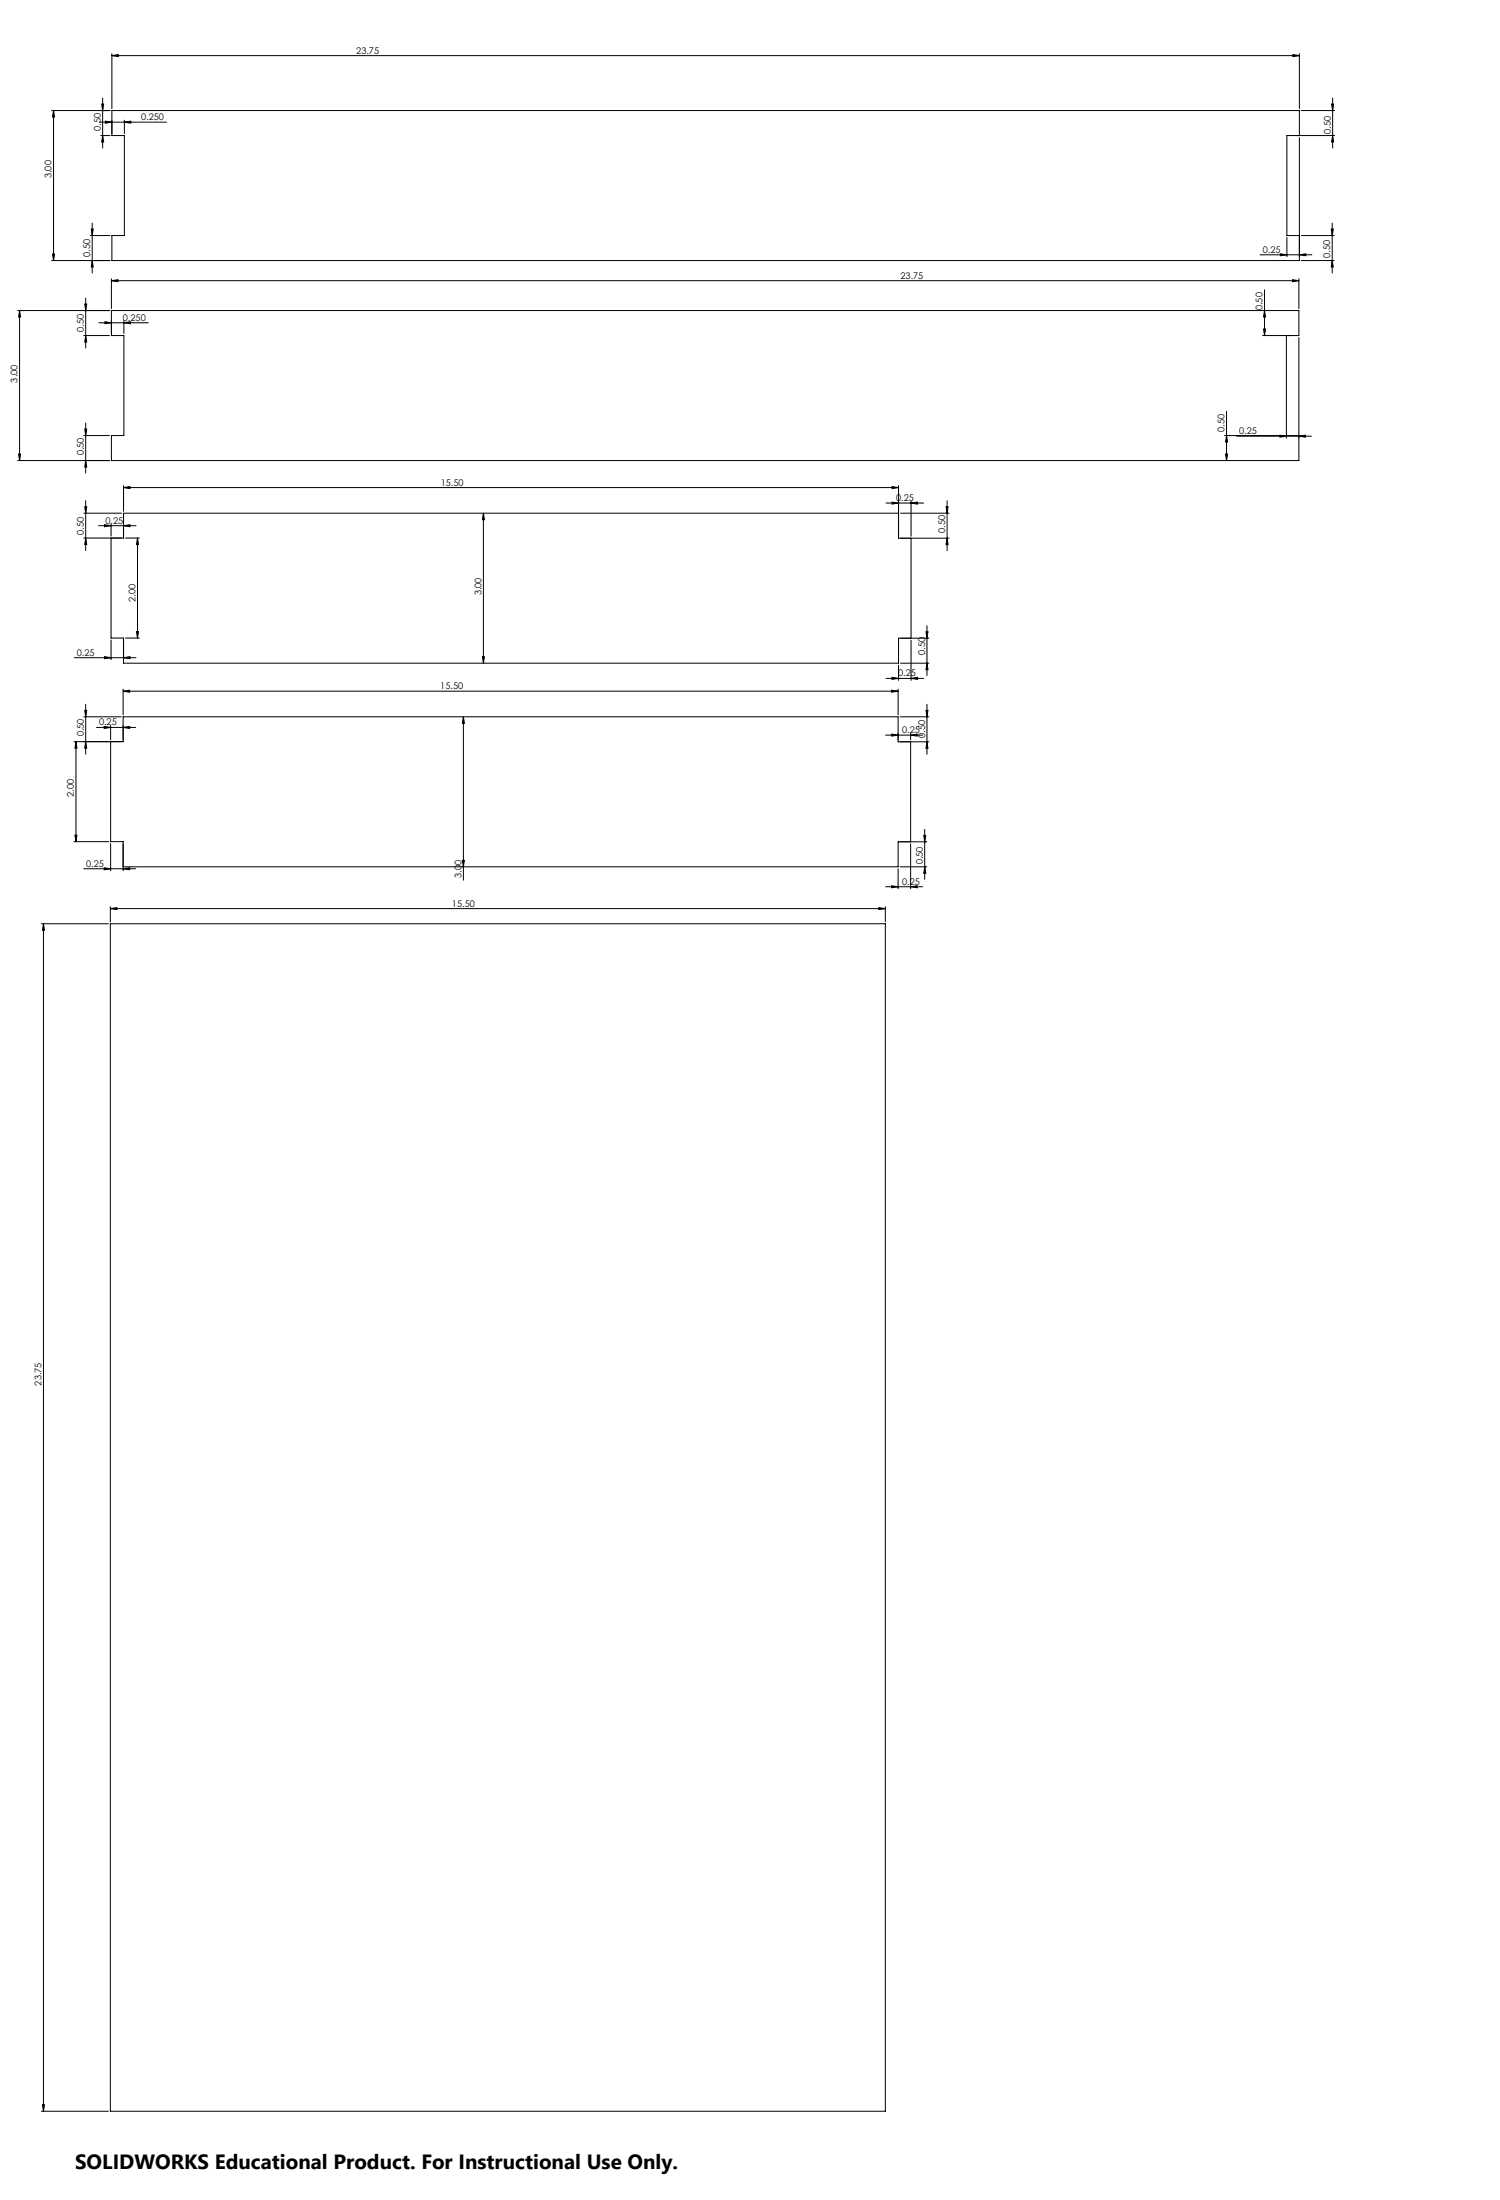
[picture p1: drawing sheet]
<svg xmlns="http://www.w3.org/2000/svg" width="762mm" height="1118mm" viewBox="0 0 762 1118" stroke-linecap="round" stroke-linejoin="round" font-family="sans-serif">
<g fill="none" stroke="#000" stroke-width=".51">
<path d="M57 28h3v1zM57 27v28M57 28h603M657 28h3l-3 1zM660 27v28M26 56h30M27 56l1 3h-1zM27 56v76M52 53h1l-1 3zM52 50v25M661 56h17M676 53h1v3z"/>
<path d="M677 50v25M50 62h35M51 69h5M52 69l1 3h-1zM54 62h3l-3 1zM63 62h3v1zM63 61v7M660 69v-13h-603v13h6v51h-6v12h603v-62M677 69v3h-1zM678 69h-24v51h6M46 120h10M46 116h1v4z"/>
<path d="M47 113v26M661 120h17M676 116h1v4zM677 113v26M26 132h30M27 129h1l-1 3zM47 132v4h-1zM640 129h26M650 129h4l-4 1zM654 121v9M660 129h3v1zM661 132h17"/>
<path d="M677 132v4h-1zM9 158h47M10 158v3h-1zM10 158v76M43 154h1v4zM44 151v26M57 143l3-1v1zM57 142v15M57 143h603M642 147v23M642 158l1 3h-1zM657 142l3 1h-3z"/>
<path d="M660 142v15M43 170h13M44 170v4h-1zM50 164h25M53 163l4 1h-4zM63 164l3-1v1zM63 163v6M641 170h19v-12h-603v12h6v51h-6v13h603v-63M642 167h1l-1 3zM653 170v51h7M43 218h1v3zM44 215v25"/>
<path d="M623 209v25M9 234h47M9 231h1v3zM43 221h13M44 234v3h-1zM622 221h30M623 231h1l-1 3zM623 221l1 4h-1zM628 222h38M650 221l3 1h-3zM653 222v1M660 222l3-1v1z"/>
<path d="M43 257h1v4zM44 254v26M63 248l3-1v1zM63 247v13M63 248h393M450 256h19M453 255l3 1h-3zM453 247l3 1h-3zM456 247v26h26M463 256l3-1v1zM463 255v17M481 257h1l-1 4z"/>
<path d="M481 254v26M43 261h19M44 273v4h-1zM50 267h19M53 267h3l-3 1zM56 266v6M56 273v51h7v13h393v-13h16M63 267h3v1zM64 273h7M70 273v51M70 273v4h-1zM246 261v3h-1z"/>
<path d="M246 261v76M456 261h-393v12h-20M457 261h25M463 273v51M481 273l1 4h-1zM471 318v25M38 334h31M53 334h3l-3 1zM56 325v10M63 334h3v1zM64 324h7M69 321h1v3z"/>
<path d="M245 334h1v3zM456 338v8M457 337h15M463 325v21M470 321h1v3zM471 337v3h-1zM44 358v25M63 351h3v1zM63 350v13M63 351h393M450 345h19M453 351h3l-3 1z"/>
<path d="M453 344l3 1h-3zM456 350v13M463 345l3-1v1zM471 358v25M38 377h25v-13h393v13h16M39 377v51M39 377v3h-1zM43 364h19M43 361h1v3zM44 377v3h-1zM49 370h20M53 369l3 1h-3z"/>
<path d="M56 369v7M56 377v51h7v14M63 370l3-1v1zM235 364v83M235 364l1 3h-1zM450 373h19M453 373h3l-3 1zM457 364h15M463 377v51M463 373h3v1zM463 372v4M470 361h1v3z"/>
<path d="M471 377v3h-1zM38 428h17M38 424h1v4zM56 429v13M235 437h1l-1 3zM463 429v22M469 424h1v4zM470 421v26M471 428h-15v12h-393M43 441h26M53 441h3l-3 1zM63 441h3v1z"/>
<path d="M450 450h19M453 450h3l-3 1zM456 441v10M457 440h14M463 450h3v1zM470 440v4h-1zM21 469h34M22 469l1 4h-1zM22 469v604M56 462l3-1v1zM56 469h394v604h-394zM56 461v7"/>
<path d="M56 462h394M446 461l4 1h-4zM450 461v7M21 1073h34M22 1069h1l-1 4z"/>
</g>
<g fill="#000">
<path d="M57 28h3v1zM657 28h3l-3 1zM54 62h3l-3 1zM63 62h3v1zM650 129h4l-4 1zM660 129h3v1zM57 143l3-1v1zM657 142l3 1h-3zM53 163l4 1h-4zM63 164l3-1v1zM650 221l3 1h-3zM660 222l3-1v1zM63 248l3-1v1zM453 247l3 1h-3zM53 267h3l-3 1zM63 267h3v1zM63 351h3v1zM453 351h3l-3 1zM53 369l3 1h-3zM63 370l3-1v1zM56 462l3-1v1zM446 461l4 1h-4z"/>
<path d="M46 116h1v4zM47 132v4h-1zM676 116h1v4zM677 132v4h-1zM43 218h1v3zM44 234v3h-1zM623 221l1 4h-1zM623 231h1l-1 3zM70 273v4h-1zM69 321h1v3zM39 377v3h-1zM38 424h1v4z"/>
<path d="M27 129h1l-1 3zM27 56l1 3h-1zM52 69l1 3h-1zM52 53h1l-1 3zM677 69v3h-1zM676 53h1v3zM9 231h1v3zM10 158v3h-1zM44 170v4h-1zM43 154h1v4zM642 167h1l-1 3zM642 158l1 3h-1zM245 334h1v3zM246 261v3h-1zM44 273v4h-1zM43 257h1v4zM481 273l1 4h-1zM481 257h1l-1 4zM235 437h1l-1 3zM235 364l1 3h-1zM44 377v3h-1zM43 361h1v3zM471 377v3h-1zM470 361h1v3zM22 1069h1l-1 4zM22 469l1 4h-1z"/>
<path d="M63 334h3v1zM53 334h3l-3 1zM463 256l3-1v1zM453 255l3 1h-3zM63 441h3v1zM53 441h3l-3 1zM463 373h3v1zM453 373h3l-3 1z"/>
<path d="M471 337v3h-1zM470 321h1v3z"/>
<path d="M453 344l3 1h-3zM463 345l3-1v1z"/>
<path d="M453 450h3l-3 1zM463 450h3v1z"/>
<path d="M470 440v4h-1zM469 424h1v4z"/>
</g>
<text font-size="10.5" x="38" y="1102">SOLIDWORKS Educational Product. For Instructional Use Only.</text>
<g font-size="4.7">
<text x="181" y="27">23.75</text>
<text x="72" y="61">0.250</text>
<text x="51" y="67" transform="rotate(-90 51 67)">0.50</text>
<text x="676" y="68" transform="rotate(-90 676 68)">0.50</text>
<text x="26" y="91" transform="rotate(-90 26 91)">3.00</text>
<text x="46" y="131" transform="rotate(-90 46 131)">0.50</text>
<text x="641" y="128">0.25</text>
<text x="676" y="131" transform="rotate(-90 676 131)">0.50</text>
<text x="457" y="142">23.75</text>
<text x="641" y="158" transform="rotate(-90 641 158)">0.50</text>
<text x="62" y="163">0.250</text>
<text x="43" y="168" transform="rotate(-90 43 168)">0.50</text>
<text x="9" y="194" transform="rotate(-90 9 194)">3.00</text>
<text x="622" y="219" transform="rotate(-90 622 219)">0.50</text>
<text x="629" y="221">0.25</text>
<text x="43" y="231" transform="rotate(-90 43 231)">0.50</text>
<text x="224" y="247">15.50</text>
<text x="455" y="255">0.25</text>
<text x="54" y="266">0.25</text>
<text x="43" y="272" transform="rotate(-90 43 272)">0.50</text>
<text x="480" y="271" transform="rotate(-90 480 271)">0.50</text>
<text x="69" y="306" transform="rotate(-90 69 306)">2.00</text>
<text x="245" y="302" transform="rotate(-90 245 302)">3.00</text>
<text x="39" y="333">0.25</text>
<text x="470" y="333" transform="rotate(-90 470 333)">0.50</text>
<text x="456" y="344">0.25</text>
<text x="224" y="350">15.50</text>
<text x="50" y="369">0.25</text>
<text x="43" y="374" transform="rotate(-90 43 374)">0.50</text>
<text x="458" y="372">0.25</text>
<text x="470" y="375" transform="rotate(-90 470 375)">0.50</text>
<text x="38" y="405" transform="rotate(-90 38 405)">2.00</text>
<text x="44" y="440">0.25</text>
<text x="469" y="439" transform="rotate(-90 469 439)">0.50</text>
<text x="234" y="446" transform="rotate(-90 234 446)">3.00</text>
<text x="458" y="449">0.25</text>
<text x="230" y="461">15.50</text>
<text x="21" y="704" transform="rotate(-90 21 704)">23.75</text>
</g>
</svg>
